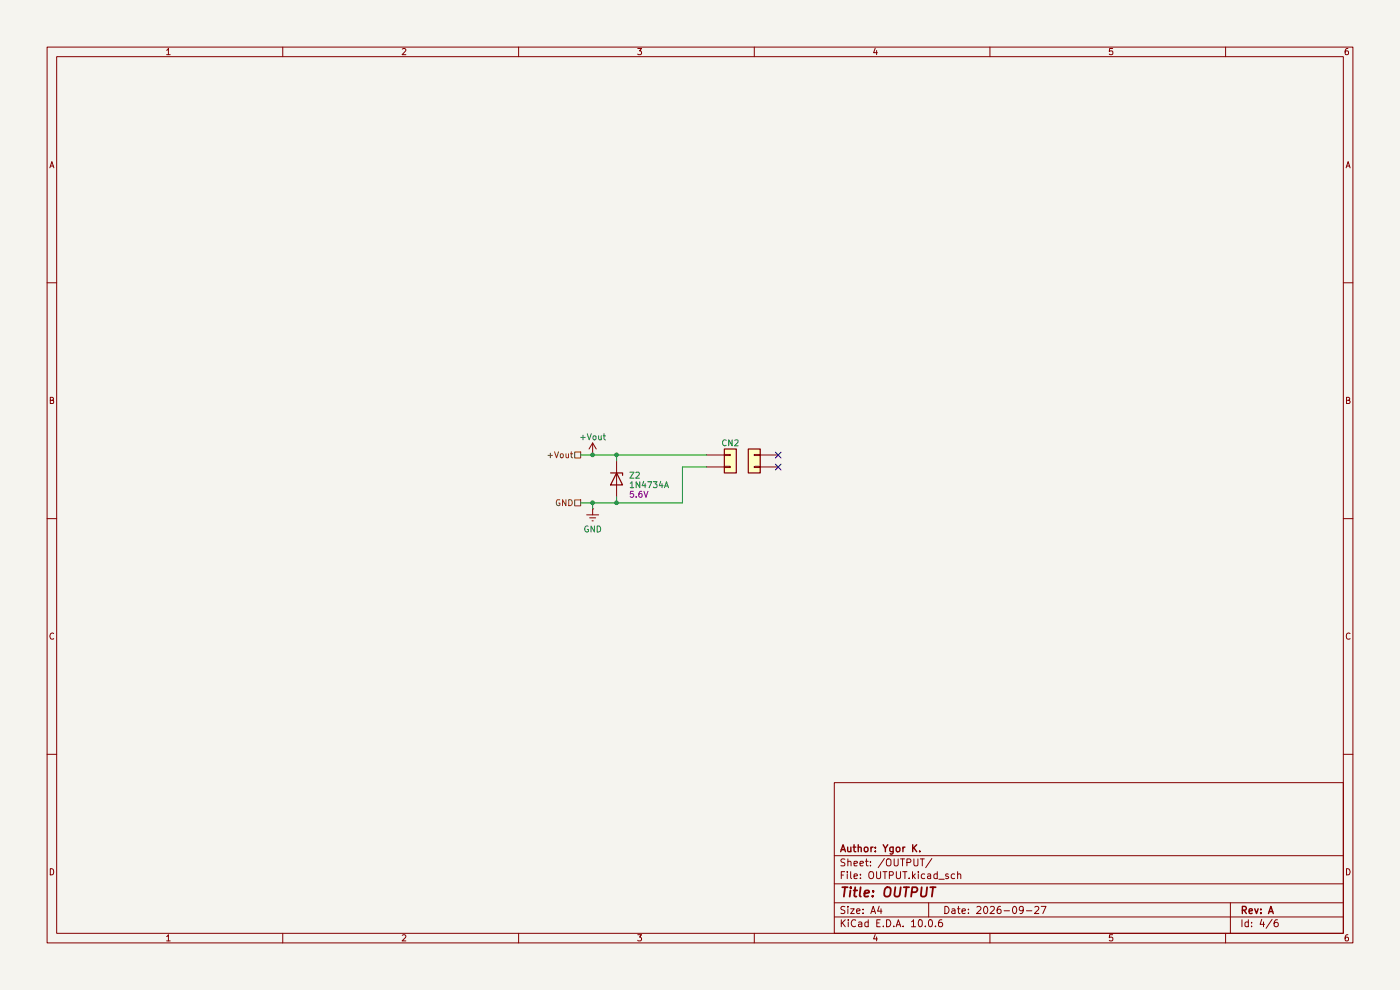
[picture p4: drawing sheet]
(kicad_sch
 (version 20260306)
 (generator "eeschema")
 (generator_version "10.0")
 (paper "A4")
 (title_block
  (title "OUTPUT")
  (date "2026-09-27")
  (rev "A")
  (company "Author: Ygor K."))
 (lib_symbols
  (symbol "Conn_01x02_1"
   (pin_numbers (hide yes))
   (pin_names
    (offset 1.016) (hide yes)) (exclude_from_sim no) (in_bom yes) (on_board yes)
   (in_pos_files yes)
   (duplicate_pin_numbers_are_jumpers no)
   (property "Reference" "J" (at 0 2.54 0) (show_name no) (do_not_autoplace no) (effects (font (size 1.27 1.27))))
   (property "Value" "Conn_01x02" (at 0 -5.08 0) (show_name no) (do_not_autoplace no) (effects (font (size 1.27 1.27))))
   (property "Footprint" "" (at 0 0 0) (show_name no) (do_not_autoplace no) (hide yes) (effects (font (size 1.27 1.27))))
   (property "Datasheet" "" (at 0 0 0) (show_name no) (do_not_autoplace no) (hide yes) (effects (font (size 1.27 1.27))))
   (property "Description" "Generic connector, single row, 01x02, script generated (kicad-library-utils/schlib/autogen/connector/)" (at 0 0 0) (show_name no) (do_not_autoplace no) (hide yes) (effects (font (size 1.27 1.27))))
   (symbol "Conn_01x02_1_1_1"
    (rectangle (start -1.27 1.27) (end 1.27 -3.81) (stroke (width 0.254) (type default)) (fill (type background)))
    (rectangle (start -1.27 0.127) (end 0 -0.127) (stroke (width 0.1524) (type default)) (fill (type none)))
    (rectangle (start -1.27 -2.413) (end 0 -2.667) (stroke (width 0.1524) (type default)) (fill (type none)))
    (pin passive line (at -5.08 0 0) (length 3.81) (name "Pin_1" (effects (font (size 1.27 1.27)))) (number "1" (effects (font (size 1.27 1.27)))))
    (pin passive line (at -5.08 -2.54 0) (length 3.81) (name "Pin_2" (effects (font (size 1.27 1.27)))) (number "2" (effects (font (size 1.27 1.27))))))
   (embedded_fonts no))
  (symbol "Connector_Generic:Conn_01x02"
   (pin_numbers (hide yes))
   (pin_names
    (offset 1.016) (hide yes)) (exclude_from_sim no) (in_bom yes) (on_board yes)
   (in_pos_files yes)
   (duplicate_pin_numbers_are_jumpers no)
   (property "Reference" "J" (at 0 2.54 0) (show_name no) (do_not_autoplace no) (effects (font (size 1.27 1.27))))
   (property "Value" "Conn_01x02" (at 0 -5.08 0) (show_name no) (do_not_autoplace no) (effects (font (size 1.27 1.27))))
   (property "Footprint" "" (at 0 0 0) (show_name no) (do_not_autoplace no) (hide yes) (effects (font (size 1.27 1.27))))
   (property "Datasheet" "" (at 0 0 0) (show_name no) (do_not_autoplace no) (hide yes) (effects (font (size 1.27 1.27))))
   (property "Description" "Generic connector, single row, 01x02, script generated (kicad-library-utils/schlib/autogen/connector/)" (at 0 0 0) (show_name no) (do_not_autoplace no) (hide yes) (effects (font (size 1.27 1.27))))
   (symbol "Conn_01x02_1_1"
    (rectangle (start -1.27 1.27) (end 1.27 -3.81) (stroke (width 0.254) (type default)) (fill (type background)))
    (rectangle (start -1.27 0.127) (end 0 -0.127) (stroke (width 0.1524) (type default)) (fill (type none)))
    (rectangle (start -1.27 -2.413) (end 0 -2.667) (stroke (width 0.1524) (type default)) (fill (type none)))
    (pin passive line (at -5.08 0 0) (length 3.81) (name "Pin_1" (effects (font (size 1.27 1.27)))) (number "1" (effects (font (size 1.27 1.27)))))
    (pin passive line (at -5.08 -2.54 0) (length 3.81) (name "Pin_2" (effects (font (size 1.27 1.27)))) (number "2" (effects (font (size 1.27 1.27))))))
   (embedded_fonts no))
  (symbol "Diode:1N47xxA"
   (pin_numbers (hide yes))
   (pin_names (hide yes)) (exclude_from_sim no) (in_bom yes) (on_board yes)
   (in_pos_files yes)
   (duplicate_pin_numbers_are_jumpers no)
   (property "Reference" "D" (at 0 2.54 0) (show_name no) (do_not_autoplace no) (effects (font (size 1.27 1.27))))
   (property "Value" "1N47xxA" (at 0 -2.54 0) (show_name no) (do_not_autoplace no) (effects (font (size 1.27 1.27))))
   (property "Footprint" "Diode_THT:D_DO-41_SOD81_P10.16mm_Horizontal" (at 0 -4.445 0) (show_name no) (do_not_autoplace no) (hide yes) (effects (font (size 1.27 1.27))))
   (property "Datasheet" "https://www.vishay.com/docs/85816/1n4728a.pdf" (at 0 0 0) (show_name no) (do_not_autoplace no) (hide yes) (effects (font (size 1.27 1.27))))
   (property "Description" "1300mW Silicon planar power Zener diodes, DO-41" (at 0 0 0) (show_name no) (do_not_autoplace no) (hide yes) (effects (font (size 1.27 1.27))))
   (symbol "1N47xxA_0_1"
    (polyline (pts (xy -1.27 -1.27) (xy -1.27 1.27) (xy -0.762 1.27)) (stroke (width 0.254) (type default)) (fill (type none)))
    (polyline (pts (xy 1.27 0) (xy -1.27 0)) (stroke (width 0) (type default)) (fill (type none)))
    (polyline (pts (xy 1.27 -1.27) (xy 1.27 1.27) (xy -1.27 0) (xy 1.27 -1.27)) (stroke (width 0.254) (type default)) (fill (type none))))
   (symbol "1N47xxA_1_1"
    (pin passive line (at -3.81 0 0) (length 2.54) (name "K" (effects (font (size 1.27 1.27)))) (number "1" (effects (font (size 1.27 1.27)))))
    (pin passive line (at 3.81 0 180) (length 2.54) (name "A" (effects (font (size 1.27 1.27)))) (number "2" (effects (font (size 1.27 1.27))))))
   (embedded_fonts no))
  (symbol "power:GNDREF"
   (power global)
   (pin_numbers (hide yes))
   (pin_names
    (offset 0) (hide yes)) (exclude_from_sim no) (in_bom yes) (on_board yes)
   (in_pos_files yes)
   (duplicate_pin_numbers_are_jumpers no)
   (property "Reference" "#PWR" (at 0 -6.35 0) (show_name no) (do_not_autoplace no) (hide yes) (effects (font (size 1.27 1.27))))
   (property "Value" "GNDREF" (at 0 -3.81 0) (show_name no) (do_not_autoplace no) (effects (font (size 1.27 1.27))))
   (property "Footprint" "" (at 0 0 0) (show_name no) (do_not_autoplace no) (hide yes) (effects (font (size 1.27 1.27))))
   (property "Datasheet" "" (at 0 0 0) (show_name no) (do_not_autoplace no) (hide yes) (effects (font (size 1.27 1.27))))
   (property "Description" "Power symbol creates a global label with name \"GNDREF\" , reference supply ground" (at 0 0 0) (show_name no) (do_not_autoplace no) (hide yes) (effects (font (size 1.27 1.27))))
   (symbol "GNDREF_0_1"
    (polyline (pts (xy -0.635 -1.905) (xy 0.635 -1.905)) (stroke (width 0) (type default)) (fill (type none)))
    (polyline (pts (xy -0.127 -2.54) (xy 0.127 -2.54)) (stroke (width 0) (type default)) (fill (type none)))
    (polyline (pts (xy 0 -1.27) (xy 0 0)) (stroke (width 0) (type default)) (fill (type none)))
    (polyline (pts (xy 1.27 -1.27) (xy -1.27 -1.27)) (stroke (width 0) (type default)) (fill (type none))))
   (symbol "GNDREF_1_1"
    (pin power_in line (at 0 0 270) (length 0) (name "" (effects (font (size 1.27 1.27)))) (number "1" (effects (font (size 1.27 1.27))))))
   (embedded_fonts no))
  (symbol "power:VCC"
   (power global)
   (pin_numbers (hide yes))
   (pin_names
    (offset 0) (hide yes)) (exclude_from_sim no) (in_bom yes) (on_board yes)
   (in_pos_files yes)
   (duplicate_pin_numbers_are_jumpers no)
   (property "Reference" "#PWR" (at 0 -3.81 0) (show_name no) (do_not_autoplace no) (hide yes) (effects (font (size 1.27 1.27))))
   (property "Value" "VCC" (at 0 3.556 0) (show_name no) (do_not_autoplace no) (effects (font (size 1.27 1.27))))
   (property "Footprint" "" (at 0 0 0) (show_name no) (do_not_autoplace no) (hide yes) (effects (font (size 1.27 1.27))))
   (property "Datasheet" "" (at 0 0 0) (show_name no) (do_not_autoplace no) (hide yes) (effects (font (size 1.27 1.27))))
   (property "Description" "Power symbol creates a global label with name \"VCC\"" (at 0 0 0) (show_name no) (do_not_autoplace no) (hide yes) (effects (font (size 1.27 1.27))))
   (symbol "VCC_0_1"
    (polyline (pts (xy -0.762 1.27) (xy 0 2.54)) (stroke (width 0) (type default)) (fill (type none)))
    (polyline (pts (xy 0 2.54) (xy 0.762 1.27)) (stroke (width 0) (type default)) (fill (type none)))
    (polyline (pts (xy 0 0) (xy 0 2.54)) (stroke (width 0) (type default)) (fill (type none))))
   (symbol "VCC_1_1"
    (pin power_in line (at 0 0 90) (length 0) (name "" (effects (font (size 1.27 1.27)))) (number "1" (effects (font (size 1.27 1.27))))))
   (embedded_fonts no)))
 (junction
  (at 125.73 96.52)
  (diameter 0)
  (color 0 0 0 0))
 (junction
  (at 125.73 106.68)
  (diameter 0)
  (color 0 0 0 0))
 (junction
  (at 130.81 96.52)
  (diameter 0)
  (color 0 0 0 0))
 (junction
  (at 130.81 106.68)
  (diameter 0)
  (color 0 0 0 0))
 (no_connect
  (at 165.1 96.52))
 (no_connect
  (at 165.1 99.06))
 (wire
  (pts (xy 130.81 96.52) (xy 149.86 96.52))
  (stroke (width 0) (type default)))
 (wire
  (pts (xy 144.78 106.68) (xy 144.78 99.06))
  (stroke (width 0) (type default)))
 (wire
  (pts (xy 125.73 106.68) (xy 130.81 106.68))
  (stroke (width 0) (type default)))
 (wire
  (pts (xy 123.19 96.52) (xy 125.73 96.52))
  (stroke (width 0) (type default)))
 (wire
  (pts (xy 130.81 105.41) (xy 130.81 106.68))
  (stroke (width 0) (type default)))
 (wire
  (pts (xy 144.78 99.06) (xy 149.86 99.06))
  (stroke (width 0) (type default)))
 (wire
  (pts (xy 130.81 97.79) (xy 130.81 96.52))
  (stroke (width 0) (type default)))
 (wire
  (pts (xy 130.81 106.68) (xy 144.78 106.68))
  (stroke (width 0) (type default)))
 (wire
  (pts (xy 125.73 96.52) (xy 130.81 96.52))
  (stroke (width 0) (type default)))
 (wire
  (pts (xy 123.19 106.68) (xy 125.73 106.68))
  (stroke (width 0) (type default)))
 (wire
  (pts (xy 125.73 106.68) (xy 125.73 107.95))
  (stroke (width 0) (type default)))
 (hierarchical_label "+Vout"
  (shape passive)
  (at 123.19 96.52 180)
  (effects (font (size 1.27 1.27)) (justify right)))
 (hierarchical_label "GND"
  (shape passive)
  (at 123.19 106.68 180)
  (effects (font (size 1.27 1.27)) (justify right)))
 (symbol
  (lib_id "power:VCC")
  (at 125.73 96.52 0)
  (unit 1)
  (body_style 1)
  (exclude_from_sim no)
  (in_bom yes)
  (on_board yes)
  (in_pos_files yes)
  (dnp no)
  (property "Reference" "#PWR028" (at 125.73 100.33 0) (hide yes) (show_name no) (do_not_autoplace no) (effects (font (size 1.27 1.27))))
  (property "Value" "+Vout" (at 125.73 92.71 0) (show_name no) (do_not_autoplace no) (effects (font (size 1.27 1.27))))
  (property "Footprint" "" (at 125.73 96.52 0) (hide yes) (show_name no) (do_not_autoplace no) (effects (font (size 1.27 1.27))))
  (property "Datasheet" "" (at 125.73 96.52 0) (hide yes) (show_name no) (do_not_autoplace no) (effects (font (size 1.27 1.27))))
  (property "Description" "Power symbol creates a global label with name \"VCC\"" (at 125.73 96.52 0) (hide yes) (show_name no) (do_not_autoplace no) (effects (font (size 1.27 1.27))))
  (pin "1"))
 (symbol
  (lib_id "Connector_Generic:Conn_01x02")
  (at 154.94 99.06 0)
  (mirror x)
  (unit 1)
  (body_style 1)
  (exclude_from_sim no)
  (in_bom yes)
  (on_board yes)
  (in_pos_files yes)
  (dnp no)
  (property "Reference" "CN2" (at 154.94 93.98 0) (show_name no) (do_not_autoplace no) (effects (font (size 1.27 1.27))))
  (property "Value" "STLZ950GH" (at 154.94 93.472 0) (hide yes) (show_name no) (do_not_autoplace no) (effects (font (size 1.27 1.27))))
  (property "Footprint" "TerminalBlock_Phoenix:TerminalBlock_Phoenix_MKDS-1,5-2-5.08_1x02_P5.08mm_Horizontal" (at 154.94 99.06 0) (hide yes) (show_name no) (do_not_autoplace no) (effects (font (size 1.27 1.27))))
  (property "Datasheet" "" (at 154.94 99.06 0) (hide yes) (show_name no) (do_not_autoplace no) (effects (font (size 1.27 1.27))))
  (property "Description" "Conector Verde Multipolar STLZ950GH Macho 90º (Horizontal) Com as Laterais Fechadas - Passo 5,08mm" (at 154.94 99.06 0) (hide yes) (show_name no) (do_not_autoplace no) (effects (font (size 1.27 1.27))))
  (property "Link" "https://www.multcomercial.com.br/conector-verde-multipolar-stlz950gh-macho-90-horizontal-com-as-laterais-fechadas-passo-5-08mm-2-a-18-vias-phoenix-mecano.html" (at 154.94 99.06 0) (hide yes) (show_name no) (do_not_autoplace no) (effects (font (size 1.27 1.27))))
  (pin "1")
  (pin "2"))
 (symbol
  (lib_id "power:GNDREF")
  (at 125.73 107.95 0)
  (unit 1)
  (body_style 1)
  (exclude_from_sim no)
  (in_bom yes)
  (on_board yes)
  (in_pos_files yes)
  (dnp no)
  (property "Reference" "#PWR048" (at 125.73 114.3 0) (hide yes) (show_name no) (do_not_autoplace no) (effects (font (size 1.27 1.27))))
  (property "Value" "GND" (at 125.73 112.268 0) (show_name no) (do_not_autoplace no) (effects (font (size 1.27 1.27))))
  (property "Footprint" "" (at 125.73 107.95 0) (hide yes) (show_name no) (do_not_autoplace no) (effects (font (size 1.27 1.27))))
  (property "Datasheet" "" (at 125.73 107.95 0) (hide yes) (show_name no) (do_not_autoplace no) (effects (font (size 1.27 1.27))))
  (property "Description" "Power symbol creates a global label with name \"GNDREF\" , reference supply ground" (at 125.73 107.95 0) (hide yes) (show_name no) (do_not_autoplace no) (effects (font (size 1.27 1.27))))
  (pin "1"))
 (symbol
  (lib_name "Conn_01x02_1")
  (lib_id "Connector_Generic:Conn_01x02")
  (at 160.02 99.06 180)
  (unit 1)
  (body_style 1)
  (exclude_from_sim no)
  (in_bom yes)
  (on_board no)
  (in_pos_files no)
  (dnp no)
  (property "Reference" "EXT2" (at 160.02 101.6 0) (hide yes) (show_name no) (do_not_autoplace no) (effects (font (size 1.27 1.27))))
  (property "Value" "AKZ950" (at 160.02 93.472 0) (hide yes) (show_name no) (do_not_autoplace no) (effects (font (size 1.27 1.27))))
  (property "Footprint" "" (at 160.02 99.06 0) (hide yes) (show_name no) (do_not_autoplace no) (effects (font (size 1.27 1.27))))
  (property "Datasheet" "" (at 160.02 99.06 0) (hide yes) (show_name no) (do_not_autoplace no) (effects (font (size 1.27 1.27))))
  (property "Description" "Conector Verde Multipolar AKZ950 Fêmea - Passo 5,08mm" (at 160.02 99.06 0) (hide yes) (show_name no) (do_not_autoplace no) (effects (font (size 1.27 1.27))))
  (property "Link" "https://www.multcomercial.com.br/conector-verde-multipolar-akz950-femea-passo-5-08mm-phoenix-mecano.html" (at 160.02 99.06 0) (hide yes) (show_name no) (do_not_autoplace no) (effects (font (size 1.27 1.27))))
  (pin "1")
  (pin "2"))
 (symbol
  (lib_id "Diode:1N47xxA")
  (at 130.81 101.6 270)
  (unit 1)
  (body_style 1)
  (exclude_from_sim no)
  (in_bom yes)
  (on_board yes)
  (in_pos_files yes)
  (dnp no)
  (property "Reference" "Z2" (at 133.35 100.838 90) (show_name no) (do_not_autoplace no) (effects (font (size 1.27 1.27)) (justify left)))
  (property "Value" "1N4734A" (at 133.35 102.8699 90) (show_name no) (do_not_autoplace no) (effects (font (size 1.27 1.27)) (justify left)))
  (property "Footprint" "Diode_THT:D_DO-41_SOD81_P10.16mm_Horizontal" (at 126.365 101.6 0) (hide yes) (show_name no) (do_not_autoplace no) (effects (font (size 1.27 1.27))))
  (property "Datasheet" "https://www.vishay.com/docs/85816/1n4728a.pdf" (at 130.81 101.6 0) (hide yes) (show_name no) (do_not_autoplace no) (effects (font (size 1.27 1.27))))
  (property "Description" "1300mW Silicon planar power Zener diodes, DO-41" (at 130.81 101.6 0) (hide yes) (show_name no) (do_not_autoplace no) (effects (font (size 1.27 1.27))))
  (property "Zener Voltage" "5.6V" (at 133.35 104.902 90) (show_name no) (do_not_autoplace no) (effects (font (size 1.27 1.27)) (justify left)))
  (property "Link" "https://www.multcomercial.com.br/diodo-zener-1n4734a-5v6-1-watt-1w-do41-cod-loja-40.html" (at 130.81 101.6 90) (hide yes) (show_name no) (do_not_autoplace no) (effects (font (size 1.27 1.27))))
  (pin "1")
  (pin "2")))
